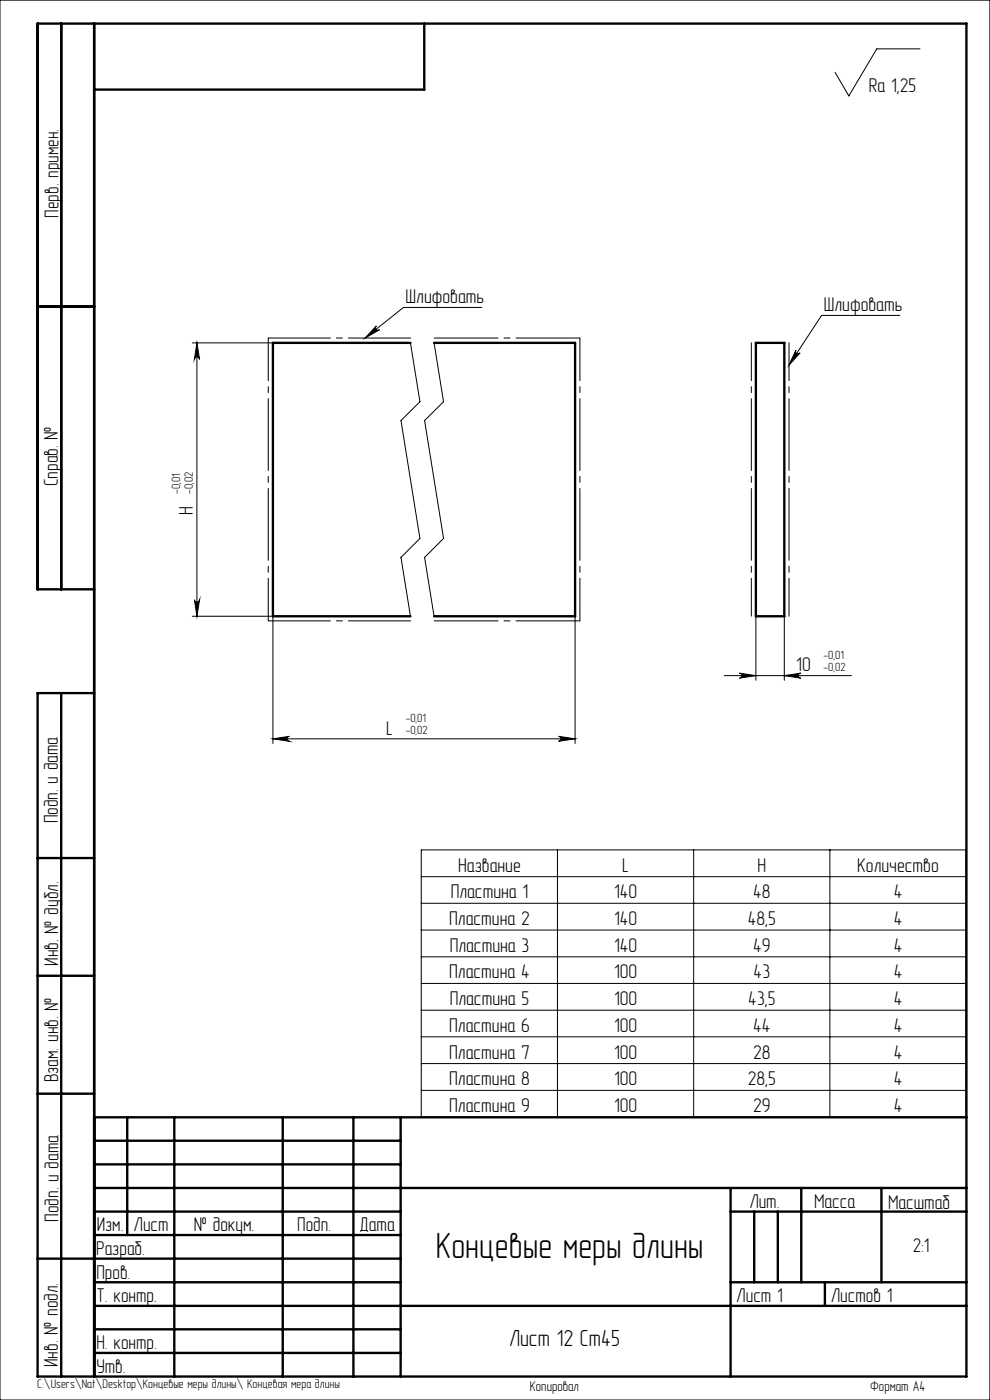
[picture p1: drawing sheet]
<svg xmlns="http://www.w3.org/2000/svg" width="210mm" height="297mm" viewBox="0 0 210 297" stroke-linecap="round" stroke-linejoin="round" font-family="sans-serif">
<g fill="none" stroke="#000" stroke-width=".21">
<path d="M0 0h210v297h-210zM195.2 10.4h-9.2l-5.9 10-3-5.1M40.8 72.7h17.1M41.8 72.7l.5 3.5a.55 .55 0 0 0-.5-.5 .55 .55 0 0 0-.6 .5zM41.8 72.7v58M79.8 69.1a.53 .53 0 0 0 0 .8 .53 .53 0 0 0 .7 .1l-3.1 1.7zM87.1 72.7l2 12.5-4 4 4 25-4 4 2 12.5M92.1 72.7l2 12.5-4 4 4 25-4 4 2 12.5M102.2 65.2h-16.6l-8.2 6.5M168.8 74.3a.53 .53 0 0 0 .2 .7 .53 .53 0 0 0 .7-.1l-2.3 2.6zM190.9 66.9h-16.6l-6.9 10.6M40.8 130.7h17.1v27"/>
<path d="M41.2 127.2a.55 .55 0 0 0 .6 .5 .55 .55 0 0 0 .5-.5l-.5 3.5zM122 130.7v27M160.3 130.7v13.6M166.4 130.7v13.6M57.9 156.7l3.5-.5a.53 .53 0 0 0-.5 .5 .53 .53 0 0 0 .5 .6zM57.9 156.7h64.1M118.5 156.2l3.5 .5-3.5 .6a.53 .53 0 0 0 .5-.6 .53 .53 0 0 0-.5-.5zM153.6 143.3h27M156.8 142.8l3.5 .5-3.5 .6a.53 .53 0 0 0 .6-.6 .53 .53 0 0 0-.6-.5zM166.4 143.3l3.5-.5a.53 .53 0 0 0-.6 .5 .53 .53 0 0 0 .6 .6zM89.4 180.3h115.5v56.7h-115.5zM89.4 186h115.5"/>
<path d="M89.4 191.6h115.5M89.4 197.3h115.5M118.3 180.3v56.7M147.1 180.3v56.7M176 180.3v56.7M89.4 203h115.5M89.4 208.6h115.5M89.4 214.3h115.5M89.4 220h115.5M89.4 225.6h115.5M89.4 231.3h115.5"/>
</g>
<path d="M159.4 72.7v58M167.4 72.7v58" fill="none" stroke="#000" stroke-width=".21" stroke-dasharray="15.2 1.3 1.3 1.3" stroke-dashoffset="7.2"/>
<g fill="none" stroke="#000" stroke-width=".5">
<path d="M13 5v120M20 5v287M90 5v14h-70M8 65h12M87.1 72.7h-29.2v58h29.2M92.1 72.7h29.9v58h-29.9M160.3 72.7h6.1v58h-6.1zM20 125h-12v-120h197v287h-197v-145h12M13 147v145M8 182h12M8 207h12M8 232h12"/>
<path d="M20 237h185M27 237v25M37 237v55M60 237v55M75 237v55M85 237v55M20 252h185M20 257h65M20 242h65M20 247h65M155 252v40M155 257h50"/>
<path d="M160 257v15M165 257v15M170 252v20M187 252v20M8 267h77M20 277h185M20 272h65M20 262h65M155 272h50M175 272v5M20 282h65M20 287h65"/>
</g>
<path d="M56.9 71.7v60M123 131.7v-60" fill="none" stroke="#000" stroke-width=".21" stroke-dasharray="15.2 1.3 1.3 1.3" stroke-dashoffset="6.2"/>
<path d="M87.1 71.7h-30.2M56.9 131.7h30.2" fill="none" stroke="#000" stroke-width=".21" stroke-dasharray="15.2 1.3 1.3 1.3" stroke-dashoffset="2.1"/>
<path d="M123 71.7h-30.9M92.1 131.7h30.9" fill="none" stroke="#000" stroke-width=".21" stroke-dasharray="15.2 1.3 1.3 1.3" stroke-dashoffset="1.7"/>
<g fill="#000">
<path d="M41.8 72.7l.5 3.5a.55 .55 0 0 0-.5-.5 .55 .55 0 0 0-.6 .5zM41.2 127.2a.55 .55 0 0 0 .6 .5 .55 .55 0 0 0 .5-.5l-.5 3.5z"/>
<path d="M79.8 69.1a.53 .53 0 0 0 0 .8 .53 .53 0 0 0 .7 .1l-3.1 1.7zM168.8 74.3a.53 .53 0 0 0 .2 .7 .53 .53 0 0 0 .7-.1l-2.3 2.6z"/>
<path d="M57.9 156.7l3.5-.5a.53 .53 0 0 0-.5 .5 .53 .53 0 0 0 .5 .6zM118.5 156.2l3.5 .5-3.5 .6a.53 .53 0 0 0 .5-.6 .53 .53 0 0 0-.5-.5zM156.8 142.8l3.5 .5-3.5 .6a.53 .53 0 0 0 .6-.6 .53 .53 0 0 0-.6-.5zM166.4 143.3l3.5-.5a.53 .53 0 0 0-.6 .5 .53 .53 0 0 0 .6 .6z"/>
</g>
<text font-size="7.8" x="92.4" y="266.8">Концевые меры длины</text>
<text font-size="4.9" x="108" y="285.6">Лист 12 Ст45</text>
<g font-size="4.2">
<text x="184.3" y="19.5">Ra 1,25</text>
<text x="12.4" y="46.2" transform="rotate(-90 12.4 46.2)">Перв. примен.</text>
<text x="86" y="64.3">Шлифовать</text>
<text x="174.8" y="66">Шлифовать</text>
<text x="12.3" y="103.2" transform="rotate(-90 12.3 103.2)">Справ. №</text>
<text x="40.9" y="109.3" transform="rotate(-90 40.9 109.3)">Н</text>
<text x="168.9" y="142.4">10</text>
<text x="81.9" y="155.8">L</text>
<text x="12.3" y="174.7" transform="rotate(-90 12.3 174.7)">Подп. и дата</text>
<text x="97.2" y="184.9">Название</text>
<text x="132" y="184.9">L</text>
<text x="160.7" y="184.9">Н</text>
<text x="181.8" y="184.9">Количество</text>
<text x="95.6" y="190.6">Пластина 1</text>
<text x="130.3" y="190.6">140</text>
<text x="159.8" y="190.6">48</text>
<text x="189.6" y="190.6">4</text>
<text x="95.3" y="196.2">Пластина 2</text>
<text x="130.3" y="196.2">140</text>
<text x="158.6" y="196.2">48,5</text>
<text x="189.6" y="196.2">4</text>
<text x="95.4" y="201.9">Пластина 3</text>
<text x="130.3" y="201.9">140</text>
<text x="159.8" y="201.9">49</text>
<text x="189.6" y="201.9">4</text>
<text x="12.3" y="204.9" transform="rotate(-90 12.3 204.9)">Инв. № дубл.</text>
<text x="95.3" y="207.6">Пластина 4</text>
<text x="130.3" y="207.6">100</text>
<text x="159.9" y="207.6">43</text>
<text x="189.6" y="207.6">4</text>
<text x="95.4" y="213.2">Пластина 5</text>
<text x="130.3" y="213.2">100</text>
<text x="158.7" y="213.2">43,5</text>
<text x="189.6" y="213.2">4</text>
<text x="95.3" y="218.9">Пластина 6</text>
<text x="130.3" y="218.9">100</text>
<text x="159.8" y="218.9">44</text>
<text x="189.6" y="218.9">4</text>
<text x="95.3" y="224.6">Пластина 7</text>
<text x="130.3" y="224.6">100</text>
<text x="159.8" y="224.6">28</text>
<text x="189.6" y="224.6">4</text>
<text x="12.4" y="229.6" transform="rotate(-90 12.4 229.6)">Взам. инв. №</text>
<text x="95.3" y="230.2">Пластина 8</text>
<text x="130.3" y="230.2">100</text>
<text x="158.6" y="230.2">28,5</text>
<text x="189.6" y="230.2">4</text>
<text x="95.3" y="235.9">Пластина 9</text>
<text x="130.2" y="235.9">100</text>
<text x="159.8" y="235.9">29</text>
<text x="189.6" y="235.9">4</text>
<text x="158.9" y="256.3">Лит.</text>
<text x="172.7" y="256.3">Масса</text>
<text x="188.4" y="256.4">Масштаб</text>
<text x="12.4" y="259.2" transform="rotate(-90 12.4 259.2)">Подп. и дата</text>
<text x="20.5" y="261.2">Изм.</text>
<text x="28.3" y="261.2">Лист</text>
<text x="41.1" y="261.2">№ докум.</text>
<text x="63.1" y="261.2">Подп.</text>
<text x="76.2" y="261.2">Дата</text>
<text x="20.4" y="266.2">Разраб.</text>
<text x="193.6" y="265.5">2:1</text>
<text x="20.5" y="271.3">Пров.</text>
<text x="20.5" y="276.3">Т. контр.</text>
<text x="156.2" y="276.2">Лист 1</text>
<text x="176.2" y="276.2">Листов 1</text>
<text x="20.5" y="286.3">Н. контр.</text>
<text x="12.3" y="290" transform="rotate(-90 12.3 290)">Инв. № подл.</text>
<text x="20.4" y="291.3">Утв.</text>
</g>
<g font-size="3">
<text x="112.4" y="295.1">Копировал</text>
<text x="184.6" y="295.1">Формат А4</text>
</g>
<text font-size="2.7" x="7.9" y="294.5">C:\Users\Nat\Desktop\Концевые меры длины\ Концевая мера длины</text>
<g font-size="2.5">
<text x="38.2" y="104.8" transform="rotate(-90 38.2 104.8)">-0,01</text>
<text x="40.9" y="104.8" transform="rotate(-90 40.9 104.8)">-0,02</text>
<text x="174.7" y="139.8">-0,01</text>
<text x="174.7" y="142.4">-0,02</text>
<text x="86.1" y="153.2">-0,01</text>
<text x="86.1" y="155.8">-0,02</text>
</g>
</svg>
